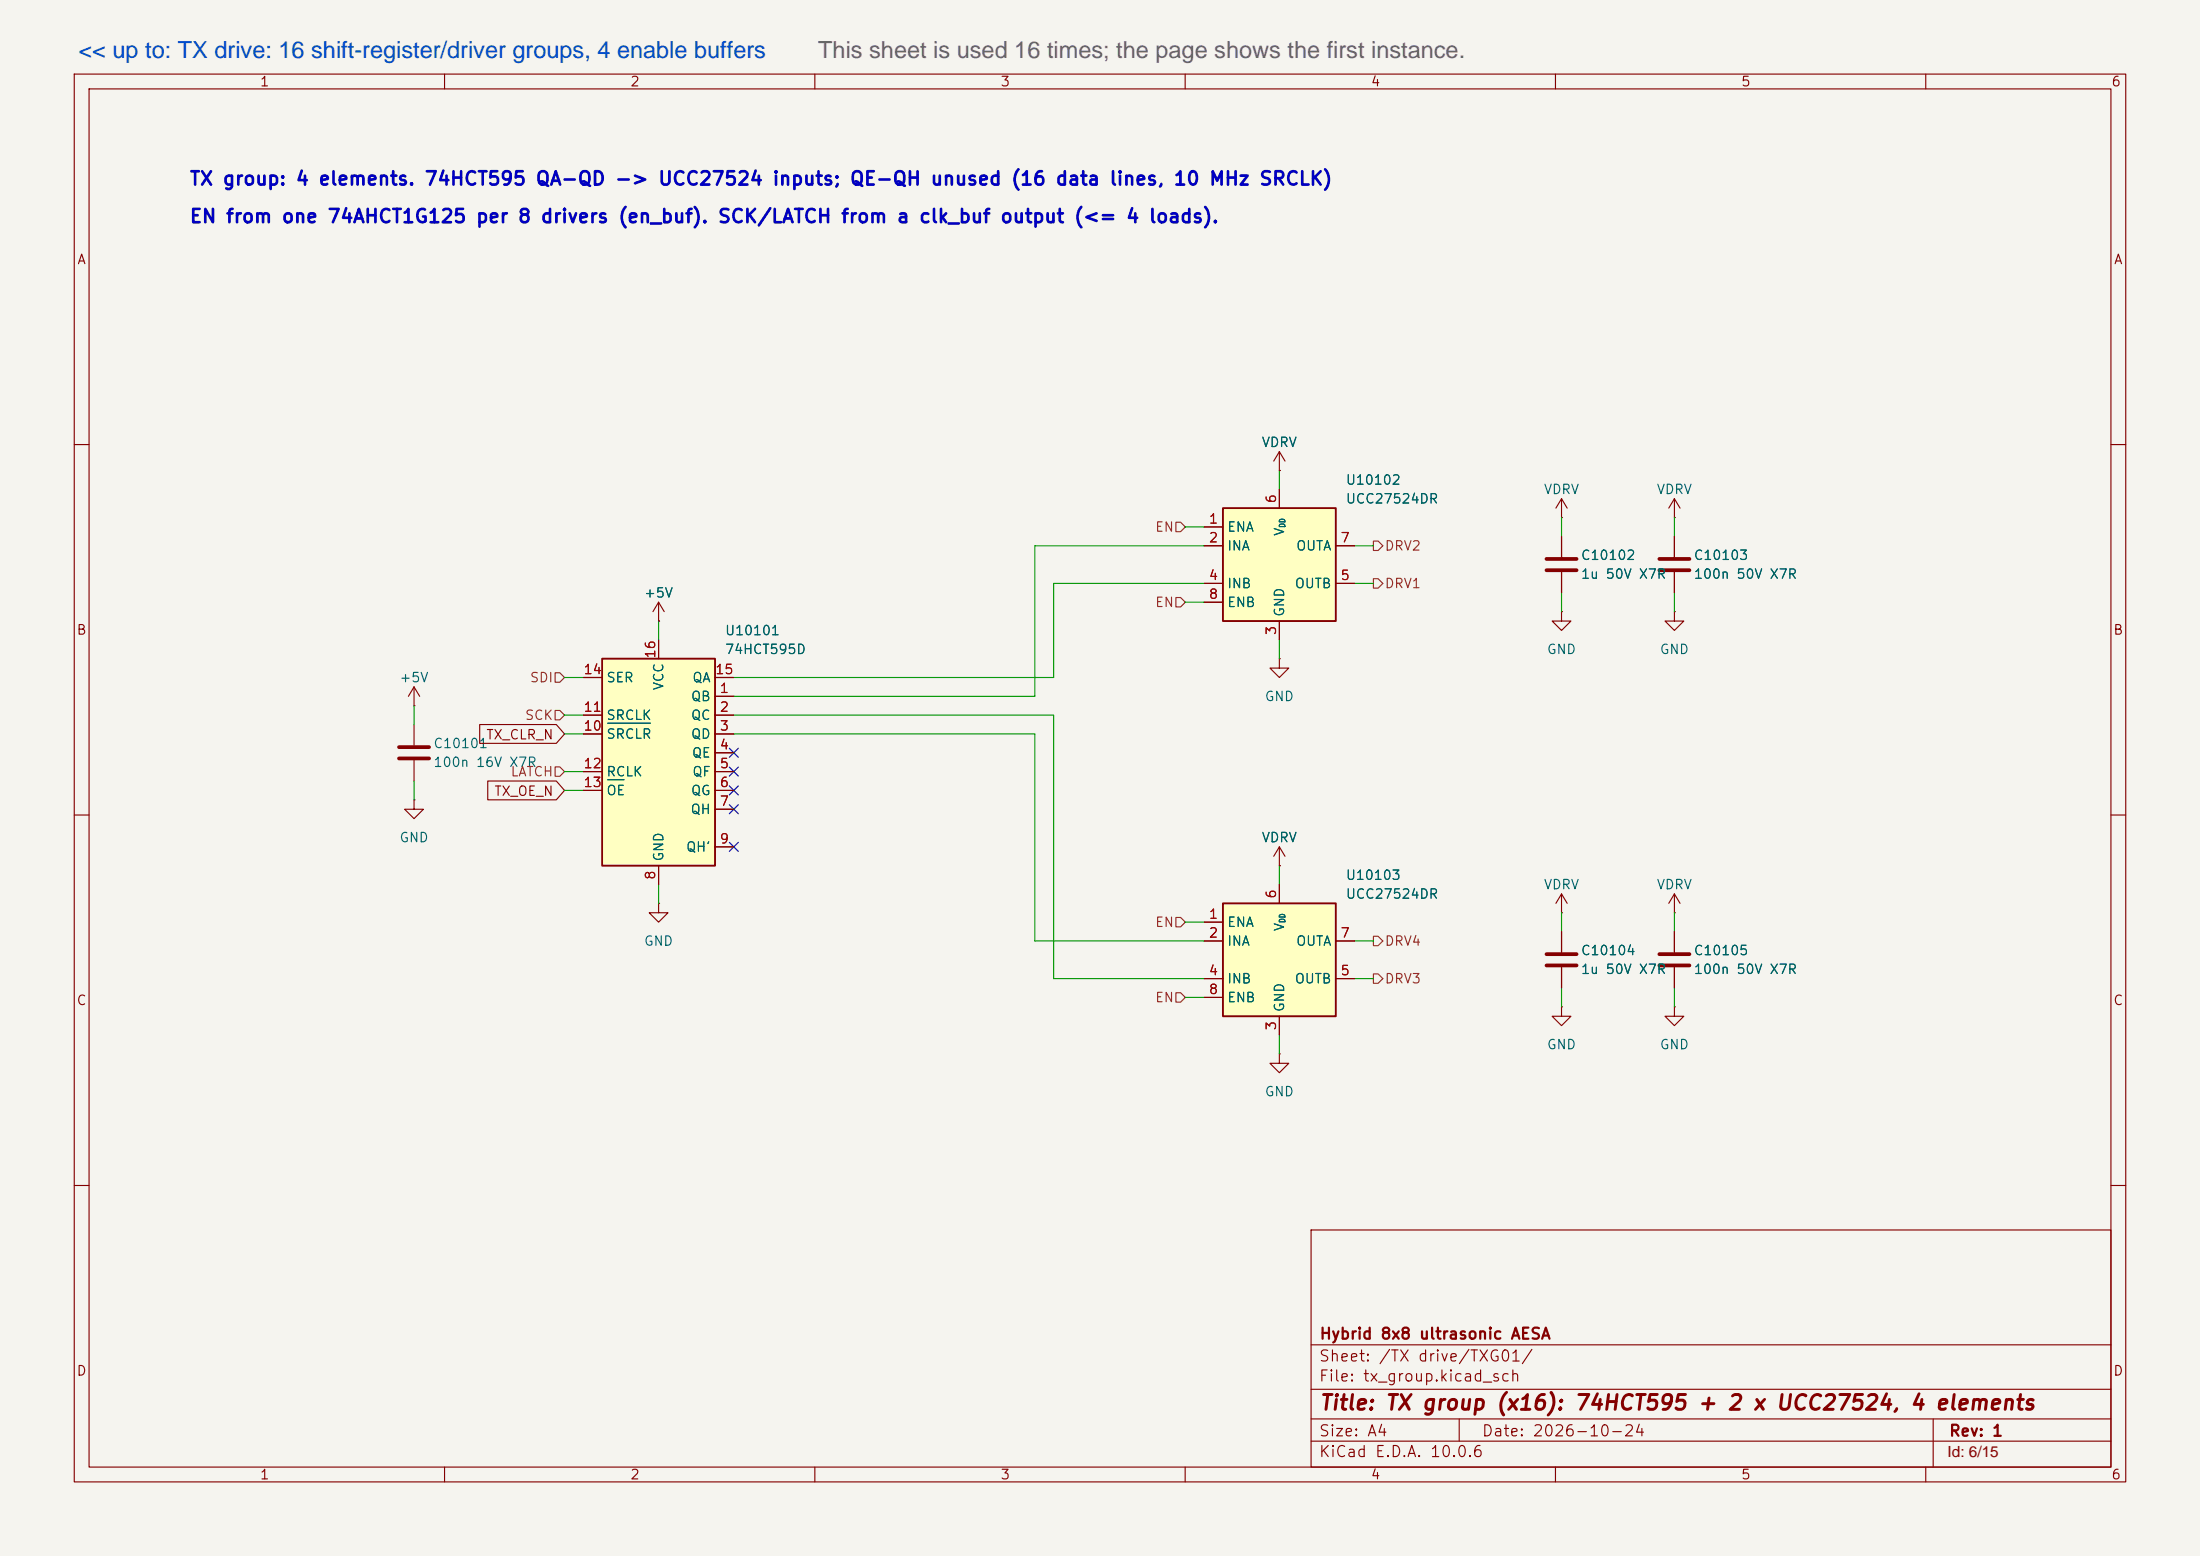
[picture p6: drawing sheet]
<svg xmlns="http://www.w3.org/2000/svg" width="420mm" height="297mm" viewBox="0 0 420 297" stroke-linecap="round" stroke-linejoin="round" font-family="sans-serif">
<path d="M0 0h420.1v297h-420.1z" fill="#f5f4ef" stroke="#f5f4ef" stroke-width=".19"/>
<g fill="none" stroke="#840000" stroke-width=".22">
<path d="M14.2 14.1h391.8v268.8h-391.8zM17 17h386.1v263.1h-386.1zM84.9 14.1v2.9M155.6 14.1v2.9M226.3 14.1v2.9M297.1 14.1v2.9M367.8 14.1v2.9M14.2 84.9h2.8M403.1 84.9h2.9M14.2 155.6h2.8M79.1 152.7v1.8h1.8l-1.8 1.8-1.8-1.8h1.8M79.1 152.7h.1"/>
<path d="M403.1 155.6h2.9M125.8 172.4v1.8h1.8l-1.8 1.8-1.8-1.8h1.8M125.8 172.4h.1M319.8 177.8v4M319.8 184.7v3.9M14.2 226.3h2.8M250.4 234.8h152.7v45.3h-152.7zM403.1 226.3h2.9M250.4 256.7h152.7M250.4 275.1h152.7M250.4 270.9h152.7M250.4 265.2h152.7"/>
<path d="M278.7 270.9v4.2M369.2 270.9v9.2M84.9 280.1v2.8M155.6 280.1v2.8M226.3 280.1v2.8M297.1 280.1v2.8M367.8 280.1v2.8"/>
</g>
<path d="M316.9 182.1h5.8M316.9 184.3h5.8" fill="none" stroke="#840000" stroke-width=".72"/>
<path d="M115 125.7h21.6v39.6h-21.6z" fill="#ffffc2"/>
<path d="M115 125.7h21.6v39.6h-21.6z" fill="none" stroke="#840000" stroke-width=".36"/>
<g fill="none" stroke="#840000" stroke-width=".22">
<path d="M244.3 89.8h.1M244.3 86.2l-1 1.8M244.3 86.2l1.1 1.8M244.3 86.2v3.6M125.8 118.6h.1M125.8 115v3.6M125.8 115l-1.1 1.8M125.8 115l1.1 1.8M79.1 134.7h.1M79.1 131.1l-1.1 1.8M79.1 131.1l1.1 1.8M79.1 131.1v3.6"/>
<path d="M79.1 138.3v4M111.4 136.5h3.6M111.4 129.3h3.6M125.8 122.1v3.6M136.6 132.9h3.5M136.6 136.5h3.5M136.6 129.3h3.5M244.3 125.7v1.8h1.8l-1.8 1.8-1.8-1.8h1.8M244.3 125.7h.1M79.1 145.1v4M111.4 140.1h3.6M111.4 147.3h3.6"/>
<path d="M111.4 150.9h3.6M136.6 140.1h3.5M136.6 143.7h3.5M136.6 147.3h3.5M136.6 150.9h3.5M136.6 154.5h3.5M125.8 165.3v3.6M136.6 161.7h3.5M244.3 165.3h.1M244.3 161.7v3.6M244.3 161.7l-1 1.8M244.3 161.7l1.1 1.8"/>
<path d="M319.8 192.2v1.8h1.8l-1.8 1.8-1.8-1.8h1.8M319.8 192.2h.1"/>
</g>
<path d="M116 138.1h8.2M116 148.8h3.2" fill="none" stroke="#006464" stroke-width=".22"/>
<path d="M76.2 142.6h5.7M76.2 144.8h5.7" fill="none" stroke="#840000" stroke-width=".72"/>
<path d="M233.6 97h21.5v21.6h-21.5z" fill="#ffffc2"/>
<path d="M233.6 97h21.5v21.6h-21.5z" fill="none" stroke="#840000" stroke-width=".36"/>
<path d="M244.3 93.4v3.6M230 100.6h3.6M230 104.2h3.6M230 111.4h3.6M230 115h3.6M244.3 118.6v3.5M255.1 104.2h3.6M255.1 111.4h3.6M244.3 201.2v1.8h1.8l-1.8 1.8-1.8-1.8h1.8M244.3 201.2h.1" fill="none" stroke="#840000" stroke-width=".22"/>
<path d="M233.6 172.4h21.5v21.6h-21.5z" fill="#ffffc2"/>
<path d="M233.6 172.4h21.5v21.6h-21.5z" fill="none" stroke="#840000" stroke-width=".36"/>
<g fill="none" stroke="#840000" stroke-width=".22">
<path d="M244.3 89.8h.1M244.3 93.4v3.6M298.2 98.8h.1M298.2 95.2v3.6M298.2 95.2l-1.1 1.8M298.2 95.2l1.1 1.8M319.8 98.8h.1M319.8 95.2l-1.1 1.8M319.8 95.2l1.1 1.8M319.8 95.2v3.6M125.8 118.6h.1M230 100.6h3.6"/>
<path d="M230 104.2h3.6M230 111.4h3.6M230 115h3.6M244.3 118.6v3.5M255.1 104.2h3.6M255.1 111.4h3.6M298.2 116.8v1.8h1.8l-1.8 1.8-1.8-1.8h1.8M298.2 116.8h.1M298.2 102.4v3.9M298.2 109.2v4M319.8 116.8v1.8h1.8l-1.8 1.8-1.8-1.8h1.8M319.8 116.8h.1"/>
<path d="M319.8 102.4v3.9M319.8 109.2v4M91.6 138.3h14.6l1.6 1.8-1.6 1.8h-14.6zM111.4 136.5h3.6M111.4 129.3h3.6M125.8 122.1v3.6M136.6 132.9h3.5M136.6 136.5h3.5M136.6 129.3h3.5M93.2 149.1h13l1.6 1.8-1.6 1.8h-13zM111.4 140.1h3.6M111.4 147.3h3.6"/>
<path d="M111.4 150.9h3.6M136.6 140.1h3.5M136.6 143.7h3.5M136.6 147.3h3.5M136.6 150.9h3.5M136.6 154.5h3.5M125.8 165.3v3.6M136.6 161.7h3.5M230 176h3.6M230 179.6h3.6M244.3 165.3h.1M244.3 168.9v3.5"/>
<path d="M255.1 179.6h3.6M298.2 174.2h.1M298.2 170.7l-1.1 1.7M298.2 170.7l1.1 1.7M298.2 170.7v3.5M298.2 177.8v4M319.8 174.2h.1M319.8 170.7v3.5M319.8 177.8v4M319.8 170.7l-1.1 1.7M319.8 170.7l1.1 1.7M230 186.8h3.6"/>
<path d="M230 190.4h3.6M244.3 194v3.6M255.1 186.8h3.6M298.2 192.2v1.8h1.8l-1.8 1.8-1.8-1.8h1.8M298.2 192.2h.1M298.2 184.7v3.9M319.8 184.7v3.9"/>
</g>
<path d="M295.3 106.7h5.8M295.3 108.9h5.8M316.9 106.7h5.8M316.9 108.9h5.8M295.3 182.1h5.8M295.3 184.3h5.8" fill="none" stroke="#840000" stroke-width=".72"/>
<path d="M224.6 99.7h.9l.9 .9-.9 .9h-.9zM224.6 114.1h.9l.9 .9-.9 .9h-.9zM262.3 103.3h.9l.9 .9-.9 .9h-.9zM262.3 110.5h.9l.9 .9-.9 .9h-.9zM106 135.6h.9l.9 .9-.9 .9h-.9zM106 128.4h.9l.9 .9-.9 .9h-.9zM106 146.4h.9l.9 .9-.9 .9h-.9zM224.6 175.1h.9l.9 .9-.9 .9h-.9zM262.3 178.7h.9l.9 .9-.9 .9h-.9zM224.6 189.5h.9l.9 .9-.9 .9h-.9zM262.3 185.9h.9l.9 .9-.9 .9h-.9z" fill="none" stroke="#725600" stroke-width=".22"/>
<g fill="none" stroke="#009600" stroke-width=".22">
<path d="M244.3 89.8v3.6M298.2 98.8v3.6M319.8 98.8v3.6M125.8 118.6v3.5M226.4 100.6h3.6M226.4 115h3.6M230 104.2h-32.4v28.7h-57.5M230 111.4h-28.8v17.9h-61.1M258.7 111.4h3.6M258.7 104.2h3.6M298.2 113.2v3.6M319.8 113.2v3.6"/>
<path d="M79.1 134.7v3.6M107.8 136.5h3.6M107.8 129.3h3.6M140.1 136.5h61.1v50.3h28.8M244.3 122.1v3.6M79.1 149.1v3.6M107.8 150.9h3.6M107.8 147.3h3.6M107.8 140.1h3.6M140.1 140.1h57.5v39.5h32.4M125.8 168.9v3.5M226.4 176h3.6"/>
<path d="M244.3 165.3v3.6M258.7 179.6h3.6M298.2 174.2v3.6M319.8 174.2v3.6M226.4 190.4h3.6M244.3 197.6v3.6M258.7 186.8h3.6M298.2 188.6v3.6M319.8 188.6v3.6"/>
</g>
<path d="M139.3 150l1.7 1.8M139.3 142.8l1.7 1.8M139.3 153.6l1.7 1.7M139.3 146.4l1.7 1.8M141 150l-1.7 1.8M141 142.8l-1.7 1.8M141 153.6l-1.7 1.7M141 146.4l-1.7 1.8M139.3 160.8l1.7 1.7M141 160.8l-1.7 1.7" fill="none" stroke="#000084" stroke-width=".22"/>
<path d="M116 138.1h8.2M116 148.8h3.2" fill="none" stroke="#006464" stroke-width=".22"/>
<text font-size="4.5" fill="#004dcc" x="15" y="11">&lt;&lt; up to: TX drive: 16 shift-register/driver groups, 4 enable buffers</text>
<text font-size="4.5" fill="#666" x="156.3" y="11">This sheet is used 16 times; the page shows the first instance.</text>
<text font-size="2.9" fill="#840000" x="251.8" y="269.9">Title: TX group (x16): 74HCT595 + 2 x UCC27524, 4 elements</text>
<text font-size="2.9" fill="#850000" x="372" y="278.1">Id: 6/15</text>
<g font-size="2.5" fill="#0000c2">
<text x="36" y="36">TX group: 4 elements. 74HCT595 QA-QD -&gt; UCC27524 inputs; QE-QH unused (16 data lines, 10 MHz SRCLK)</text>
<text x="36" y="43.2">EN from one 74AHCT1G125 per 8 drivers (en_buf). SCK/LATCH from a clk_buf output (&lt;= 4 loads).</text>
</g>
<g font-size="2.1" fill="#840000">
<text x="251.9" y="256.2">Hybrid 8x8 ultrasonic AESA</text>
<text x="251.7" y="260.5">Sheet: /TX drive/TXG01/</text>
<text x="251.7" y="264.3">File: tx_group.kicad_sch</text>
<text x="251.7" y="274.7">Size: A4</text>
<text x="282.9" y="274.7">Date: 2026-10-24</text>
<text x="372.1" y="274.7">Rev: 1</text>
<text x="251.7" y="278.7">KiCad E.D.A. 10.0.6</text>
</g>
<g font-size="1.8" fill="#840000">
<text x="49.5" y="17">1</text>
<text x="120.2" y="17">2</text>
<text x="190.9" y="17">3</text>
<text x="261.7" y="17">4</text>
<text x="332.4" y="17">5</text>
<text x="403.1" y="17">6</text>
<text x="14.6" y="50.9">A</text>
<text x="403.6" y="50.9">A</text>
<text x="14.5" y="121.6">B</text>
<text x="403.5" y="121.6">B</text>
<text x="92.7" y="141.6">TX_CLR_N</text>
<text x="94.3" y="152.4">TX_OE_N</text>
<text x="14.5" y="192.3">C</text>
<text x="403.5" y="192.3">C</text>
<text x="14.5" y="263.1">D</text>
<text x="403.5" y="263.1">D</text>
<text x="49.5" y="282.9">1</text>
<text x="120.2" y="282.9">2</text>
<text x="190.9" y="282.9">3</text>
<text x="261.7" y="282.9">4</text>
<text x="332.4" y="282.9">5</text>
<text x="403.1" y="282.9">6</text>
</g>
<g font-size="1.8" fill="#006464">
<text x="240.8" y="85.8">VDRV</text>
<text x="256.9" y="93">U10102</text>
<text x="294.7" y="94.8">VDRV</text>
<text x="316.3" y="94.8">VDRV</text>
<text x="234.2" y="102">ENA</text>
<text x="256.9" y="96.6">UCC27524DR</text>
<text x="234.2" y="105.5">INA</text>
<text x="245.7" y="102.5" transform="rotate(-90 245.7 102.5)">V</text>
<text x="247.4" y="105.5">OUTA</text>
<text x="301.8" y="107.3">C10102</text>
<text x="323.3" y="107.3">C10103</text>
<text x="234.2" y="112.7">INB</text>
<text x="247.1" y="112.7">OUTB</text>
<text x="301.8" y="110.9">1u 50V X7R</text>
<text x="323.3" y="110.9">100n 50V X7R</text>
<text x="122.9" y="114.5">+5V</text>
<text x="234.2" y="116.3">ENB</text>
<text x="245.7" y="117.9" transform="rotate(-90 245.7 117.9)">GND</text>
<text x="138.3" y="121.7">U10101</text>
<text x="138.3" y="125.3">74HCT595D</text>
<text x="295.3" y="125.3">GND</text>
<text x="316.9" y="125.3">GND</text>
<text x="76.2" y="130.7">+5V</text>
<text x="115.7" y="130.7">SER</text>
<text x="127.1" y="131.9" transform="rotate(-90 127.1 131.9)">VCC</text>
<text x="132.1" y="130.7">QA</text>
<text x="115.7" y="137.9">SRCLK</text>
<text x="131.8" y="134.3">QB</text>
<text x="131.8" y="137.9">QC</text>
<text x="241.4" y="134.3">GND</text>
<text x="82.6" y="143.3">C10101</text>
<text x="115.7" y="141.5">SRCLR</text>
<text x="131.8" y="141.5">QD</text>
<text x="82.6" y="146.9">100n 16V X7R</text>
<text x="115.7" y="148.7">RCLK</text>
<text x="132" y="145.1">QE</text>
<text x="132.1" y="148.7">QF</text>
<text x="115.7" y="152.3">OE</text>
<text x="131.8" y="155.8">QH</text>
<text x="131.8" y="152.3">QG</text>
<text x="76.2" y="161.2">GND</text>
<text x="240.8" y="161.2">VDRV</text>
<text x="127.1" y="164.6" transform="rotate(-90 127.1 164.6)">GND</text>
<text x="130.9" y="163">QH'</text>
<text x="256.9" y="168.4">U10103</text>
<text x="256.9" y="172">UCC27524DR</text>
<text x="294.7" y="170.2">VDRV</text>
<text x="316.3" y="170.2">VDRV</text>
<text x="234.2" y="177.4">ENA</text>
<text x="245.7" y="177.9" transform="rotate(-90 245.7 177.9)">V</text>
<text x="122.9" y="181">GND</text>
<text x="234.2" y="181">INA</text>
<text x="247.4" y="181">OUTA</text>
<text x="301.8" y="182.8">C10104</text>
<text x="323.3" y="182.8">C10105</text>
<text x="234.2" y="188.2">INB</text>
<text x="234.2" y="191.8">ENB</text>
<text x="247.1" y="188.2">OUTB</text>
<text x="301.8" y="186.4">1u 50V X7R</text>
<text x="323.3" y="186.4">100n 50V X7R</text>
<text x="245.7" y="193.3" transform="rotate(-90 245.7 193.3)">GND</text>
<text x="295.3" y="200.8">GND</text>
<text x="316.9" y="200.8">GND</text>
<text x="241.4" y="209.7">GND</text>
</g>
<g font-size="1.8" fill="#725600">
<text x="220.5" y="102">EN</text>
<text x="264.3" y="105.5">DRV2</text>
<text x="264.3" y="112.7">DRV1</text>
<text x="220.5" y="116.3">EN</text>
<text x="101.1" y="130.7">SDI</text>
<text x="100.1" y="137.9">SCK</text>
<text x="97.4" y="148.7">LATCH</text>
<text x="220.5" y="177.4">EN</text>
<text x="264.3" y="181">DRV4</text>
<text x="220.5" y="191.8">EN</text>
<text x="264.3" y="188.2">DRV3</text>
</g>
<g font-size="1.8" fill="#a90000">
<text x="230.7" y="100.4">1</text>
<text x="244.1" y="96.2" transform="rotate(-90 244.1 96.2)">6</text>
<text x="230.7" y="104">2</text>
<text x="255.9" y="104">7</text>
<text x="230.7" y="111.2">4</text>
<text x="255.9" y="111.2">5</text>
<text x="230.7" y="114.8">8</text>
<text x="125.6" y="125.8" transform="rotate(-90 125.6 125.8)">16</text>
<text x="244.1" y="121.4" transform="rotate(-90 244.1 121.4)">3</text>
<text x="111.3" y="129.1">14</text>
<text x="136.5" y="129.1">15</text>
<text x="111.3" y="136.3">11</text>
<text x="137.3" y="132.7">1</text>
<text x="137.3" y="136.3">2</text>
<text x="111.3" y="139.9">10</text>
<text x="137.3" y="139.9">3</text>
<text x="137.3" y="143.5">4</text>
<text x="111.3" y="147.1">12</text>
<text x="137.3" y="147.1">5</text>
<text x="111.3" y="150.7">13</text>
<text x="137.3" y="150.7">6</text>
<text x="137.3" y="154.3">7</text>
<text x="137.3" y="161.5">9</text>
<text x="125.6" y="168.1" transform="rotate(-90 125.6 168.1)">8</text>
<text x="244.1" y="171.7" transform="rotate(-90 244.1 171.7)">6</text>
<text x="230.7" y="175.8">1</text>
<text x="230.7" y="179.4">2</text>
<text x="255.9" y="179.4">7</text>
<text x="230.7" y="186.6">4</text>
<text x="230.7" y="190.2">8</text>
<text x="255.9" y="186.6">5</text>
<text x="244.1" y="196.8" transform="rotate(-90 244.1 196.8)">3</text>
</g>
<g font-size="1.1" fill="#006464">
<text x="245.7" y="100.8" transform="rotate(-90 245.7 100.8)">DD</text>
<text x="245.7" y="176.3" transform="rotate(-90 245.7 176.3)">DD</text>
</g>
</svg>
